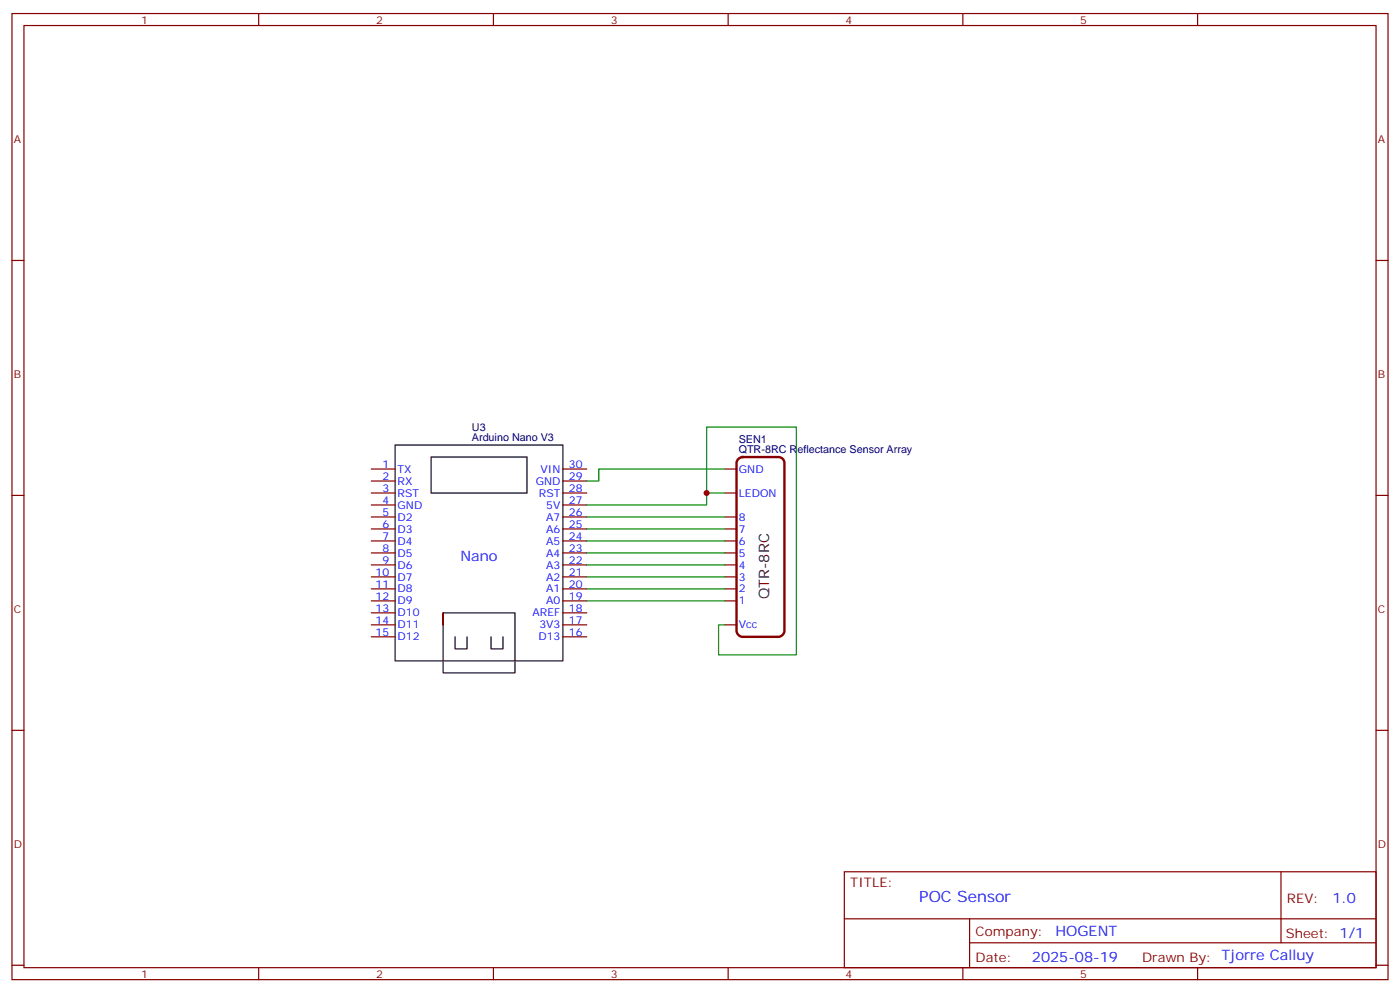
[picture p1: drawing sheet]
<svg xmlns="http://www.w3.org/2000/svg" width="412mm" height="292mm" viewBox="0 0 412 292" stroke-linecap="round" stroke-linejoin="round" font-family="sans-serif">
<g fill="none" stroke="#870000" stroke-width=".35">
<path d="M3.5 4h405.4v284.3h-405.4zM7.1 7.5h398.2v277.3h-398.2zM76.2 4v3.5M145.3 4v3.5M214.5 4v3.5M283.6 4v3.5M352.8 4v3.5M3.5 76.7h3.6M405.3 76.7h3.6M109.4 138h7M165.8 138h7.1M213.4 138h3.6"/>
<path d="M3.5 145.8h3.6M109.4 141.6h7M109.4 145.1h7M109.4 148.6h7M109.4 152.2h7M109.4 155.7h7M109.4 159.2h7M165.8 141.6h7.1M165.8 145.1h7.1M165.8 148.6h7.1M165.8 152.2h7.1M165.8 155.7h7.1"/>
<path d="M165.8 159.2h7.1M213.4 145.1h3.6M213.4 152.2h3.6M213.4 155.7h3.6M213.4 159.2h3.6M405.3 145.8h3.6M109.4 162.7h7M109.4 166.3h7M109.4 169.8h7M109.4 173.3h7M109.4 176.8h7M165.8 162.7h7.1"/>
<path d="M165.8 166.3h7.1M165.8 169.8h7.1M165.8 173.3h7.1M165.8 176.8h7.1M213.4 162.7h3.6M213.4 166.3h3.6M213.4 169.8h3.6M213.4 173.3h3.6M213.4 176.8h3.6M109.4 180.4h7M109.4 183.9h7M109.4 187.4h7"/>
<path d="M165.8 180.4h7.1M165.8 183.9h7.1M165.8 187.4h7.1M213.4 183.9h3.6M3.5 214.9h3.6M405.3 214.9h3.6M248.7 256.6h156.6v28.2h-156.6zM377.3 256.6v20.9M248.7 270.4h156.5M285.6 277.5h119.6M285.6 270.4v14.1M3.5 284.1h3.6"/>
<path d="M76.2 284.8v3.5M145.3 284.8v3.5M214.5 284.8v3.5M283.6 284.8v3.5M352.8 284.8v3.5M405.3 284.1h3.6"/>
</g>
<path d="M116.4 131h49.4v63.5h-49.4zM127 134.5h28.2v10.6h-28.2zM130.5 180.4v17.6h21.2v-17.6h-21.2v3.5M134.1 187.4v3.6h3.5v-3.6M144.6 187.4v3.6h3.6v-3.6" fill="none" stroke="#000" stroke-width=".35"/>
<path d="M217.5 135l1.2-.5h10.6a1.76 1.76 0 0 1 1.8 1.8v49.4a1.89 1.89 0 0 1-1.8 1.7h-10.6a1.89 1.89 0 0 1-1.7-1.7v-49.4z" fill="none" stroke="#870000" stroke-width=".71"/>
<path d="M213.4 138h-37v3.6h-3.5M172.9 152.2h40.5M172.9 155.7h40.5M172.9 159.2h40.5M208.1 145.1v-19.4h26.5v67h-22.9v-8.8h1.7M213.4 145.1h-5.3v3.5h-35.2M172.9 162.7h40.5M172.9 166.3h40.5M172.9 169.8h40.5M172.9 173.3h40.5M172.9 176.8h40.5" fill="none" stroke="#008700" stroke-width=".35"/>
<circle cx="208.1" cy="145.1" r=".88" fill="#c00"/>
<text font-size="4.6" fill="#00f" x="270.8" y="265.6">POC Sensor</text>
<g font-size="4.2" fill="#00f">
<text x="135.6" y="165">Nano</text>
<text x="392.5" y="265.8">1.0</text>
<text x="310.9" y="275.4">HOGENT</text>
<text x="304" y="283.2">2025-08-19</text>
</g>
<text font-size="4.2" x="226.6" y="176.4" transform="rotate(-90 226.6 176.4)">QTR-8RC</text>
<g font-size="3.9" fill="#800">
<text x="250.5" y="261.2">TITLE:</text>
<text x="379.1" y="265.8">REV:</text>
<text x="287.4" y="275.4">Company:</text>
<text x="378.7" y="276">Sheet: 1/1</text>
<text x="287.4" y="283">Date:</text>
<text x="336.4" y="283.1">Drawn By: Tjorre Calluy</text>
</g>
<g font-size="3.2" fill="#800">
<text x="41.6" y="7">1</text>
<text x="110.8" y="7">2</text>
<text x="179.9" y="7">3</text>
<text x="249.1" y="7">4</text>
<text x="318.2" y="7">5</text>
<text x="4.1" y="42.1">A</text>
<text x="405.9" y="42.1">A</text>
<text x="4.1" y="111.2">B</text>
<text x="405.9" y="111.2">B</text>
<text x="4.1" y="180.4">C</text>
<text x="405.9" y="180.4">C</text>
<text x="4.1" y="249.5">D</text>
<text x="405.9" y="249.5">D</text>
<text x="41.6" y="287.8">1</text>
<text x="110.8" y="287.8">2</text>
<text x="179.9" y="287.8">3</text>
<text x="249.1" y="287.8">4</text>
<text x="318.2" y="287.8">5</text>
</g>
<g font-size="3.2" fill="#000080">
<text x="139" y="129.9">Arduino Nano V3</text>
<text x="139" y="126.7">U3</text>
<text x="217.6" y="130.3">SEN1</text>
<text x="217.6" y="133.5">QTR-8RC Reflectance Sensor Array</text>
</g>
<g font-size="3.2" fill="#00f">
<text x="112.6" y="137.7">1</text>
<text x="167.6" y="137.7">30</text>
<text x="112.6" y="141.2">2</text>
<text x="117.1" y="139.1">TX</text>
<text x="117.1" y="142.6">RX</text>
<text x="157.8" y="142.6">GND</text>
<text x="159.2" y="139.1">VIN</text>
<text x="167.6" y="141.2">29</text>
<text x="217.7" y="139.1">GND</text>
<text x="112.6" y="144.7">3</text>
<text x="112.6" y="148.3">4</text>
<text x="117.1" y="146.2">RST</text>
<text x="117.1" y="149.7">GND</text>
<text x="158.8" y="146.2">RST</text>
<text x="160.9" y="149.7">5V</text>
<text x="167.6" y="148.3">27</text>
<text x="167.6" y="144.7">28</text>
<text x="217.7" y="146.2">LEDON</text>
<text x="112.6" y="151.8">5</text>
<text x="112.6" y="155.3">6</text>
<text x="117.1" y="153.2">D2</text>
<text x="160.9" y="153.2">A7</text>
<text x="167.6" y="155.3">25</text>
<text x="167.6" y="151.8">26</text>
<text x="217.7" y="153.2">8</text>
<text x="112.6" y="158.9">7</text>
<text x="117.1" y="156.7">D3</text>
<text x="117.1" y="160.3">D4</text>
<text x="160.9" y="160.3">A5</text>
<text x="160.9" y="156.7">A6</text>
<text x="167.6" y="158.9">24</text>
<text x="217.7" y="160.3">6</text>
<text x="217.7" y="156.7">7</text>
<text x="112.6" y="162.4">8</text>
<text x="112.6" y="165.9">9</text>
<text x="117.1" y="163.8">D5</text>
<text x="117.1" y="167.3">D6</text>
<text x="160.9" y="167.3">A3</text>
<text x="160.9" y="163.8">A4</text>
<text x="167.6" y="165.9">22</text>
<text x="167.6" y="162.4">23</text>
<text x="217.7" y="167.3">4</text>
<text x="217.7" y="163.8">5</text>
<text x="110.6" y="169.4">10</text>
<text x="110.6" y="173">11</text>
<text x="117.1" y="170.9">D7</text>
<text x="160.9" y="170.9">A2</text>
<text x="167.6" y="173">20</text>
<text x="167.6" y="169.4">21</text>
<text x="217.7" y="170.9">3</text>
<text x="110.6" y="176.5">12</text>
<text x="117.1" y="174.4">D8</text>
<text x="117.1" y="177.9">D9</text>
<text x="160.9" y="177.9">A0</text>
<text x="160.9" y="174.4">A1</text>
<text x="167.6" y="176.5">19</text>
<text x="217.7" y="177.9">1</text>
<text x="217.7" y="174.4">2</text>
<text x="110.6" y="180">13</text>
<text x="110.6" y="183.6">14</text>
<text x="117.1" y="181.4">D10</text>
<text x="117.1" y="185">D11</text>
<text x="156.9" y="181.4">AREF</text>
<text x="158.9" y="185">3V3</text>
<text x="167.6" y="183.6">17</text>
<text x="167.6" y="180">18</text>
<text x="217.7" y="185">Vcc</text>
<text x="110.6" y="187.1">15</text>
<text x="117.1" y="188.5">D12</text>
<text x="158.6" y="188.5">D13</text>
<text x="167.6" y="187.1">16</text>
</g>
</svg>
